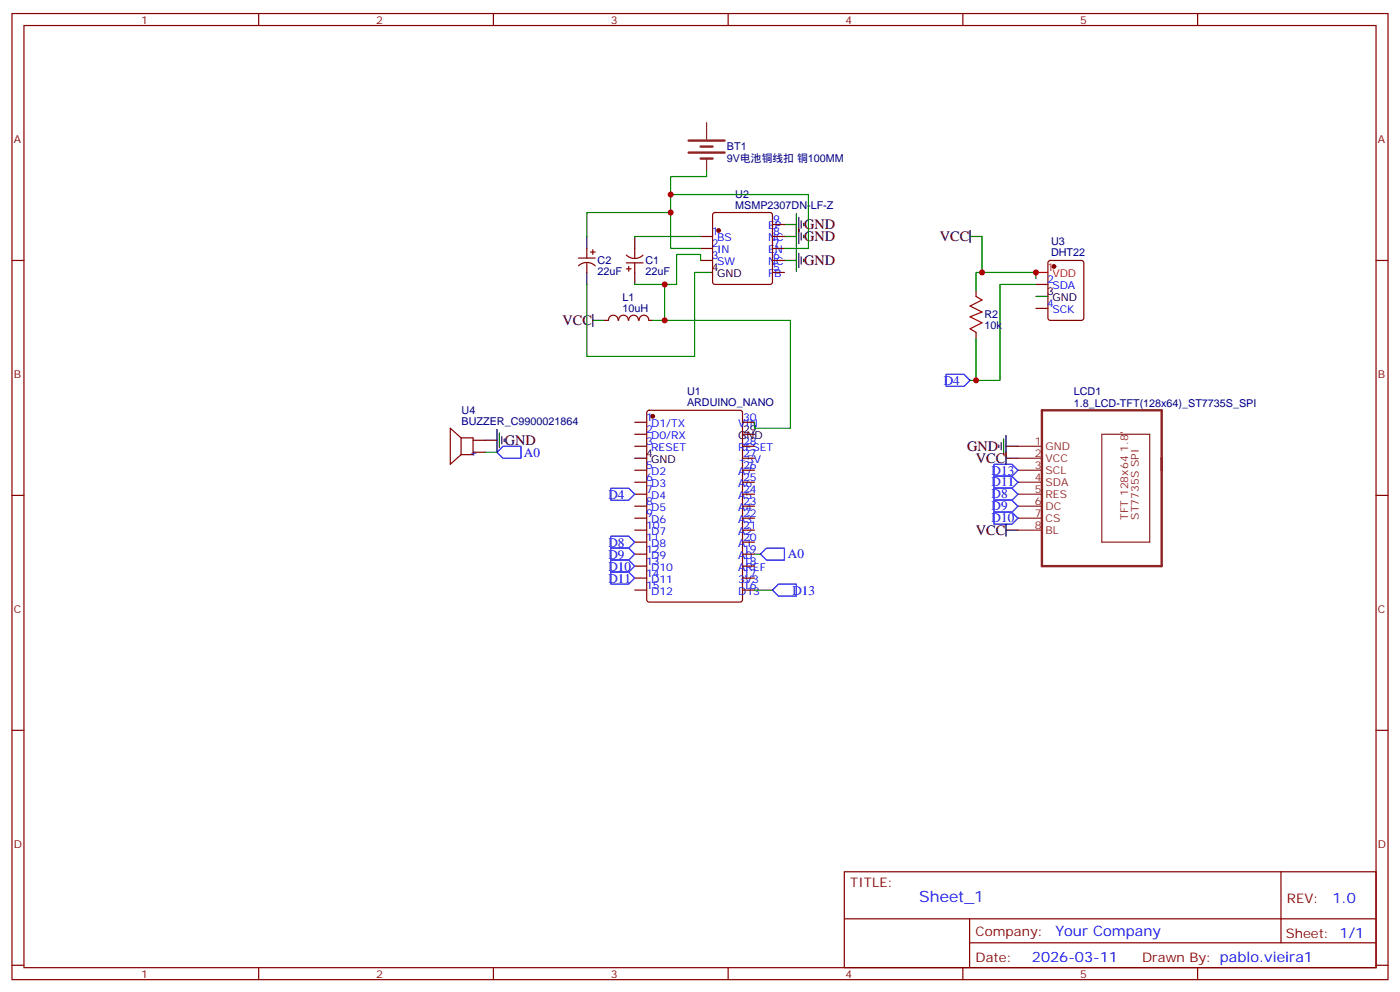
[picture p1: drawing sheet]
<svg xmlns="http://www.w3.org/2000/svg" width="412mm" height="292mm" viewBox="0 0 412 292" stroke-linecap="round" stroke-linejoin="round" font-family="sans-serif">
<g fill="none" stroke="#870000" stroke-width=".35">
<path d="M3.5 4h405.4v284.3h-405.4zM7.1 7.5h398.2v277.3h-398.2zM76.2 4v3.5M145.3 4v3.5M214.5 4v3.5M283.6 4v3.5M352.8 4v3.5M3.5 76.7h3.6M170.4 76h4.9M170.4 78.2a3.5 3.5 0 0 1 4.9 .1M172.9 73.1v2.9M172.9 77.4v2.8"/>
<path d="M173.9 74.2h1.4M174.6 73.5v1.4M184.5 75.1a3.5 3.5 0 0 0 4.9 0M184.5 77.4h4.9M184.5 79.1h1.4M185.2 78.4v1.4M187 73.1v2.9M187 77.4v2.8M206.4 76.7h3.5M206.4 69.6h3.5M206.4 73.1h3.5M210.1 62.8l.5-.3h16.2l.5 .3 .2 .5v19.7l-.2 .5-.5 .2h-16.2l-.5-.2-.2-.5v-19.7z"/>
<path d="M227.5 76.7h3.6M227.5 66.1h3.6M227.5 69.6h3.6M227.5 73.1h3.6M308.9 76.9l.5-.2h9.2l.6 .4 .1 16.5-.5 .6-9.4 .1-.7-.5v-16.4zM405.3 76.7h3.6M182.1 94.3a1.41 1.41 0 0 0-1.4-1.5 1.41 1.41 0 0 0-1.4 1.5h-1.1M182.2 94.3a1.41 1.41 0 0 1 1.5-1.5 1.41 1.41 0 0 1 1.4 1.5M185.2 94.3a1.41 1.41 0 0 1 1.4-1.5 1.41 1.41 0 0 1 1.4 1.5M188.3 94.3a1.41 1.41 0 0 1 1.4-1.5 1.41 1.41 0 0 1 1.4 1.5M191.2 94.3h1.1M227.5 80.2h3.6"/>
<path d="M287.5 85.5v1.7M287.5 97.8v1.8M305.2 83.7h3.5M305.2 90.8h3.5M135.8 128.9h3.5v4.9h-3.5M135.8 128.9v4.9M135.8 128.9l-3.2-2.9v10.6l3.2-2.8M139.3 129.6h3.6M139.3 133.1h3.6M187 124.3h3.5M187 127.8h3.5M187 131.3h3.5"/>
<path d="M187 138.4h3.5M190.7 121l.5-.2h26.8l.7 .4v55.3l-.4 .6-27.1 .1-.6-.5-.1-55.2zM218.7 124.3h3.5M218.7 131.3h3.5M218.7 138.4h3.5M218.7 134.9h3.5M3.5 145.8h3.6M187 141.9h3.5M187 145.5h3.5M187 149h3.5M187 152.5h3.5M187 156h3.5"/>
<path d="M187 159.6h3.5M218.7 141.9h3.5M218.7 145.5h3.5M218.7 149h3.5M218.7 152.5h3.5M218.7 156h3.5M218.7 159.6h3.5M405.3 145.8h3.6M187 163.1h3.5M187 166.6h3.5M187 170.1h3.5M187 173.7h3.5"/>
<path d="M218.7 163.1h3.5M218.7 166.6h3.5M218.7 170.1h3.5M218.7 173.7h3.5M3.5 214.9h3.6M405.3 214.9h3.6M248.7 256.6h156.6v28.2h-156.6zM377.3 256.6v20.9M248.7 270.4h156.5M285.6 277.5h119.6M285.6 270.4v14.1M3.5 284.1h3.6"/>
<path d="M76.2 284.8v3.5M145.3 284.8v3.5M214.5 284.8v3.5M283.6 284.8v3.5M352.8 284.8v3.5M405.3 284.1h3.6"/>
</g>
<g fill="#870000" stroke="#870000" stroke-width=".35">
<circle cx="192.3" cy="122.5" r=".53"/>
<circle cx="211.7" cy="67.8" r=".53"/>
<circle cx="310.4" cy="78.4" r=".53"/>
</g>
<g fill="none" stroke="#000" stroke-width=".35">
<path d="M172.9 69.6v3.5M187 69.6v3.5M231.1 76.7h3.5M231.1 69.6h3.5M231.1 66.1h3.5M234.6 62.9v9.9M234.6 73.5v6.3M235.3 64v7.7M235.3 74.5v4.3M236 65v2.1M236 68.5v2.2M236 75.6v2.1"/>
<path d="M236.7 65.7v.7M236.7 69.3v.7M236.7 76.3v.7M285.8 69.6h3.5M285.8 67.8v3.6M172.9 80.2v3.5M174.6 94.3h3.6M174.6 92.5v3.6M187 80.2v3.5M206.4 80.2h3.5M305.2 87.2h3.5M142.9 129.6h3.5"/>
<path d="M146.4 126.4v6.4M147.1 127.5v4.2M147.8 128.5v2.1M148.5 129.2v.7M187 134.9h3.5M218.7 127.8h3.5M294.2 131v.7M294.9 130.3v2.1M295.6 129.2v4.3M296.3 134.9h3.6M296.3 131.3h3.6M296.3 128.2v8.4"/>
<path d="M296.3 154.3v3.5M296.3 156h3.6"/>
</g>
<path d="M305.2 80.2h3.5" fill="none" stroke="#f00" stroke-width=".35"/>
<path d="M208.1 36.1v4.9M208.1 46.7v3.5M299.9 131.3h7M299.9 134.9h7M299.9 138.4h7M324.6 127.8h14.1v31.8h-14.1zM299.9 141.9h7M299.9 145.5h7M299.9 149h7M299.9 152.5h7M299.9 156h7" fill="none" stroke="#8c2424" stroke-width=".35"/>
<path d="M202.8 44.9h10.6M202.8 41.4h10.6M206.4 46.7h3.5M206.4 43.1h3.5M306.9 120.8h35.3v45.8h-35.3z" fill="none" stroke="#8c2424" stroke-width=".71"/>
<g fill="none" stroke="#00f" stroke-width=".35">
<path d="M278.7 110.2h5.3l1.8 1.7-1.8 1.8h-5.3zM146.4 133.1l1.8-1.8h5.3v3.6h-5.3zM292.8 136.6h5.3l1.8 1.8-1.8 1.8h-5.3zM179.9 157.8h5.3l1.8 1.8-1.8 1.7h-5.3zM179.9 143.7h5.3l1.8 1.8-1.8 1.7h-5.3zM292.8 140.2h5.3l1.8 1.7-1.8 1.8h-5.3zM292.8 143.7h5.3l1.8 1.8-1.8 1.7h-5.3zM292.8 147.2h5.3l1.8 1.8-1.8 1.7h-5.3zM292.8 150.7h5.3l1.8 1.8-1.8 1.8h-5.3zM179.9 164.9h5.3l1.8 1.7-1.8 1.8h-5.3zM179.9 161.3h5.3l1.8 1.8-1.8 1.8h-5.3zM179.9 168.4h5.3l1.8 1.7-1.8 1.8h-5.3z"/>
<path d="M224 163.1l1.8-1.8h5.3v3.6h-5.3zM227.5 173.7l1.8-1.8h5.3v3.5h-5.3z"/>
</g>
<g fill="none" stroke="#008700" stroke-width=".35">
<path d="M197.6 57.3h40.5v15.8h-7M208.1 50.2v1.8h-10.5v21.1h8.8M187 69.6h19.4M197.6 62.5h-24.7v7.1M206.4 76.7v-1.8h-7.1v8.8h-12.3M289.3 69.6v10.6h15.9v1.8M195.8 83.7v10.6h-3.5M195.8 94.3h37v31.7h-10.6v-1.7M206.4 80.2h-1.8v24.7h-31.7v-21.2M287.5 99.6v12.3M289.3 80.2h-1.8v5.3M305.2 83.7h-10.6v28.2h-8.8"/>
<path d="M142.9 133.1h3.5M222.2 163.1h1.8M222.2 173.7h5.3"/>
</g>
<path d="M287.5 87.2l1.8 1.1-3.5 1.8 3.5 1.7-3.5 1.4 3.5 1.8-3.5 1.8 1.7 1" fill="none" stroke="#a10000" stroke-width=".35"/>
<g fill="#c00">
<circle cx="197.6" cy="62.5" r=".88"/>
<circle cx="195.8" cy="83.7" r=".88"/>
<circle cx="197.6" cy="57.3" r=".88"/>
<circle cx="305.2" cy="80.2" r=".88"/>
<circle cx="287.5" cy="111.9" r=".88"/>
<circle cx="289.3" cy="80.2" r=".88"/>
<circle cx="195.8" cy="94.3" r=".88"/>
</g>
<text font-size="4.6" fill="#00f" x="270.8" y="265.6">Sheet_1</text>
<g font-size="4.2">
<text x="236.9" y="71">GND</text>
<text x="236.9" y="67.5">GND</text>
<text x="276.8" y="71">VCC</text>
<text x="236.9" y="78.1">GND</text>
<text x="165.7" y="95.7">VCC</text>
<text x="148.7" y="131">GND</text>
<text x="284.9" y="132.8">GND</text>
<text x="287.4" y="136.3">VCC</text>
<text x="287.4" y="157.5">VCC</text>
</g>
<g font-size="4.2" fill="#00f">
<text x="392.5" y="265.8">1.0</text>
<text x="310.9" y="275.4">Your Company</text>
<text x="304" y="283.2">2026-03-11</text>
</g>
<g font-size="3.9" fill="#00f">
<text x="278" y="113.2">D4</text>
<text x="154.3" y="134.4">A0</text>
<text x="292.1" y="139.7">D13</text>
<text x="292.1" y="143.2">D11</text>
<text x="179.2" y="146.8">D4</text>
<text x="292.1" y="146.7">D8</text>
<text x="292.1" y="150.1">D9</text>
<text x="292.1" y="153.7">D10</text>
<text x="179.2" y="160.9">D8</text>
<text x="179.2" y="167.9">D10</text>
<text x="179.2" y="164.4">D9</text>
<text x="232.1" y="164.3">A0</text>
<text x="179.2" y="171.5">D11</text>
<text x="233.4" y="175">D13</text>
</g>
<g font-size="3.9" fill="#800">
<text x="250.5" y="261.2">TITLE:</text>
<text x="379.1" y="265.8">REV:</text>
<text x="287.4" y="275.4">Company:</text>
<text x="378.7" y="276">Sheet: 1/1</text>
<text x="287.4" y="283">Date:</text>
<text x="336.4" y="283.1">Drawn By: pablo.vieira1</text>
</g>
<g font-size="3.2" fill="#800">
<text x="41.6" y="7">1</text>
<text x="110.8" y="7">2</text>
<text x="179.9" y="7">3</text>
<text x="249.1" y="7">4</text>
<text x="318.2" y="7">5</text>
<text x="4.1" y="42.1">A</text>
<text x="405.9" y="42.1">A</text>
<text x="4.1" y="111.2">B</text>
<text x="405.9" y="111.2">B</text>
<text x="4.1" y="180.4">C</text>
<text x="405.9" y="180.4">C</text>
<text x="4.1" y="249.5">D</text>
<text x="405.9" y="249.5">D</text>
<text x="41.6" y="287.8">1</text>
<text x="110.8" y="287.8">2</text>
<text x="179.9" y="287.8">3</text>
<text x="249.1" y="287.8">4</text>
<text x="318.2" y="287.8">5</text>
</g>
<g font-size="3.2" fill="#000080">
<text x="214.1" y="47.5">9V电池铜线扣 铜100MM</text>
<text x="214.1" y="44.2">BT1</text>
<text x="216.6" y="58.3">U2</text>
<text x="216.6" y="61.5">MSMP2307DN-LF-Z</text>
<text x="176" y="77.8">C2</text>
<text x="190.1" y="77.8">C1</text>
<text x="309.6" y="75.4">DHT22</text>
<text x="309.6" y="72">U3</text>
<text x="176" y="81">22uF</text>
<text x="190.1" y="81">22uF</text>
<text x="183.4" y="88.5">L1</text>
<text x="183.4" y="91.7">10uH</text>
<text x="290" y="93.7">R2</text>
<text x="290" y="96.9">10k</text>
<text x="202.4" y="119.5">ARDUINO_NANO</text>
<text x="202.4" y="116.1">U1</text>
<text x="316.3" y="119.7">1.8_LCD-TFT(128x64)_ST7735S_SPI</text>
<text x="316.3" y="116.4">LCD1</text>
<text x="136" y="125">BUZZER_C9900021864</text>
<text x="136" y="121.8">U4</text>
</g>
<g font-size="3.2" fill="#00f">
<text x="227.7" y="65.7">9</text>
<text x="209.7" y="69.3">1</text>
<text x="211.2" y="71">BS</text>
<text x="226.2" y="67.5">EP</text>
<text x="226.2" y="71">NC</text>
<text x="227.7" y="69.3">8</text>
<text x="209.7" y="76.3">3</text>
<text x="209.7" y="72.8">2</text>
<text x="211.2" y="74.5">IN</text>
<text x="226.2" y="74.5">EN</text>
<text x="227.7" y="72.8">7</text>
<text x="227.7" y="76.3">6</text>
<text x="211.2" y="78.1">SW</text>
<text x="226.2" y="78.1">NC</text>
<text x="226.2" y="81.6">FB</text>
<text x="227.7" y="79.8">5</text>
<text x="308.5" y="83.4">2</text>
<text x="310" y="85.1">SDA</text>
<text x="308.5" y="90.4">4</text>
<text x="310" y="92.2">SCK</text>
<text x="190.3" y="123.9">1</text>
<text x="191.8" y="125.7">D1/TX</text>
<text x="217.4" y="125.7">VIN</text>
<text x="218.9" y="123.9">30</text>
<text x="190.3" y="127.5">2</text>
<text x="190.3" y="131">3</text>
<text x="191.8" y="129.2">D0/RX</text>
<text x="218.9" y="131">28</text>
<text x="138.3" y="134.2">+</text>
<text x="191.8" y="132.8">RESET</text>
<text x="217.4" y="136.3">+5V</text>
<text x="217.4" y="132.8">RESET</text>
<text x="218.9" y="134.5">27</text>
<text x="190.3" y="138">5</text>
<text x="190.3" y="141.6">6</text>
<text x="191.8" y="139.8">D2</text>
<text x="191.8" y="143.3">D3</text>
<text x="217.4" y="143.3">A6</text>
<text x="217.4" y="139.8">A7</text>
<text x="218.9" y="141.6">25</text>
<text x="218.9" y="138">26</text>
<text x="190.3" y="145.1">7</text>
<text x="190.3" y="148.6">8</text>
<text x="191.8" y="146.9">D4</text>
<text x="217.4" y="146.9">A5</text>
<text x="218.9" y="148.6">23</text>
<text x="218.9" y="145.1">24</text>
<text x="190.3" y="152.2">9</text>
<text x="190.3" y="155.7">10</text>
<text x="191.8" y="150.4">D5</text>
<text x="191.8" y="153.9">D6</text>
<text x="217.4" y="153.9">A3</text>
<text x="217.4" y="150.4">A4</text>
<text x="218.9" y="155.7">21</text>
<text x="218.9" y="152.2">22</text>
<text x="190.3" y="159.2">11</text>
<text x="191.8" y="157.4">D7</text>
<text x="191.8" y="161">D8</text>
<text x="217.4" y="161">A1</text>
<text x="217.4" y="157.4">A2</text>
<text x="218.9" y="159.2">20</text>
<text x="190.3" y="162.7">12</text>
<text x="190.3" y="166.3">13</text>
<text x="191.8" y="164.5">D9</text>
<text x="217.4" y="164.5">A0</text>
<text x="218.9" y="166.3">18</text>
<text x="218.9" y="162.7">19</text>
<text x="190.3" y="169.8">14</text>
<text x="190.3" y="173.3">15</text>
<text x="191.8" y="168">D10</text>
<text x="191.8" y="171.6">D11</text>
<text x="217.4" y="171.6">3V3</text>
<text x="217.4" y="168">AREF</text>
<text x="218.9" y="173.3">16</text>
<text x="218.9" y="169.8">17</text>
<text x="191.8" y="175.1">D12</text>
<text x="217.4" y="175.1">D13</text>
</g>
<g font-size="3.2">
<text x="209.7" y="79.8">4</text>
<text x="211.2" y="81.6">GND</text>
<text x="308.5" y="86.9">3</text>
<text x="310" y="88.7">GND</text>
<text x="217.4" y="129.2">GND</text>
<text x="218.9" y="127.5">29</text>
<text x="190.3" y="134.5">4</text>
<text x="191.8" y="136.3">GND</text>
</g>
<g font-size="3.2" fill="#f00">
<text x="308.5" y="79.8">1</text>
<text x="310" y="81.6">VDD</text>
</g>
<g font-size="3.2" fill="#8d2323">
<text x="304.8" y="131">1</text>
<text x="304.8" y="134.5">2</text>
<text x="308" y="132.4">GND</text>
<text x="308" y="135.9">VCC</text>
<text x="304.8" y="138">3</text>
<text x="304.8" y="141.6">4</text>
<text x="308" y="139.5">SCL</text>
<text x="308" y="143">SDA</text>
<text x="304.8" y="145.1">5</text>
<text x="304.8" y="148.6">6</text>
<text x="308" y="146.5">RES</text>
<text x="304.8" y="152.2">7</text>
<text x="304.8" y="155.7">8</text>
<text x="308" y="150">DC</text>
<text x="308" y="153.6">CS</text>
<text x="332.3" y="152.9" transform="rotate(-90 332.3 152.9)">TFT 128x64 1.8'</text>
<text x="335.5" y="152.9" transform="rotate(-90 335.5 152.9)">ST7735S SPI</text>
<text x="308" y="157.1">BL</text>
</g>
</svg>
